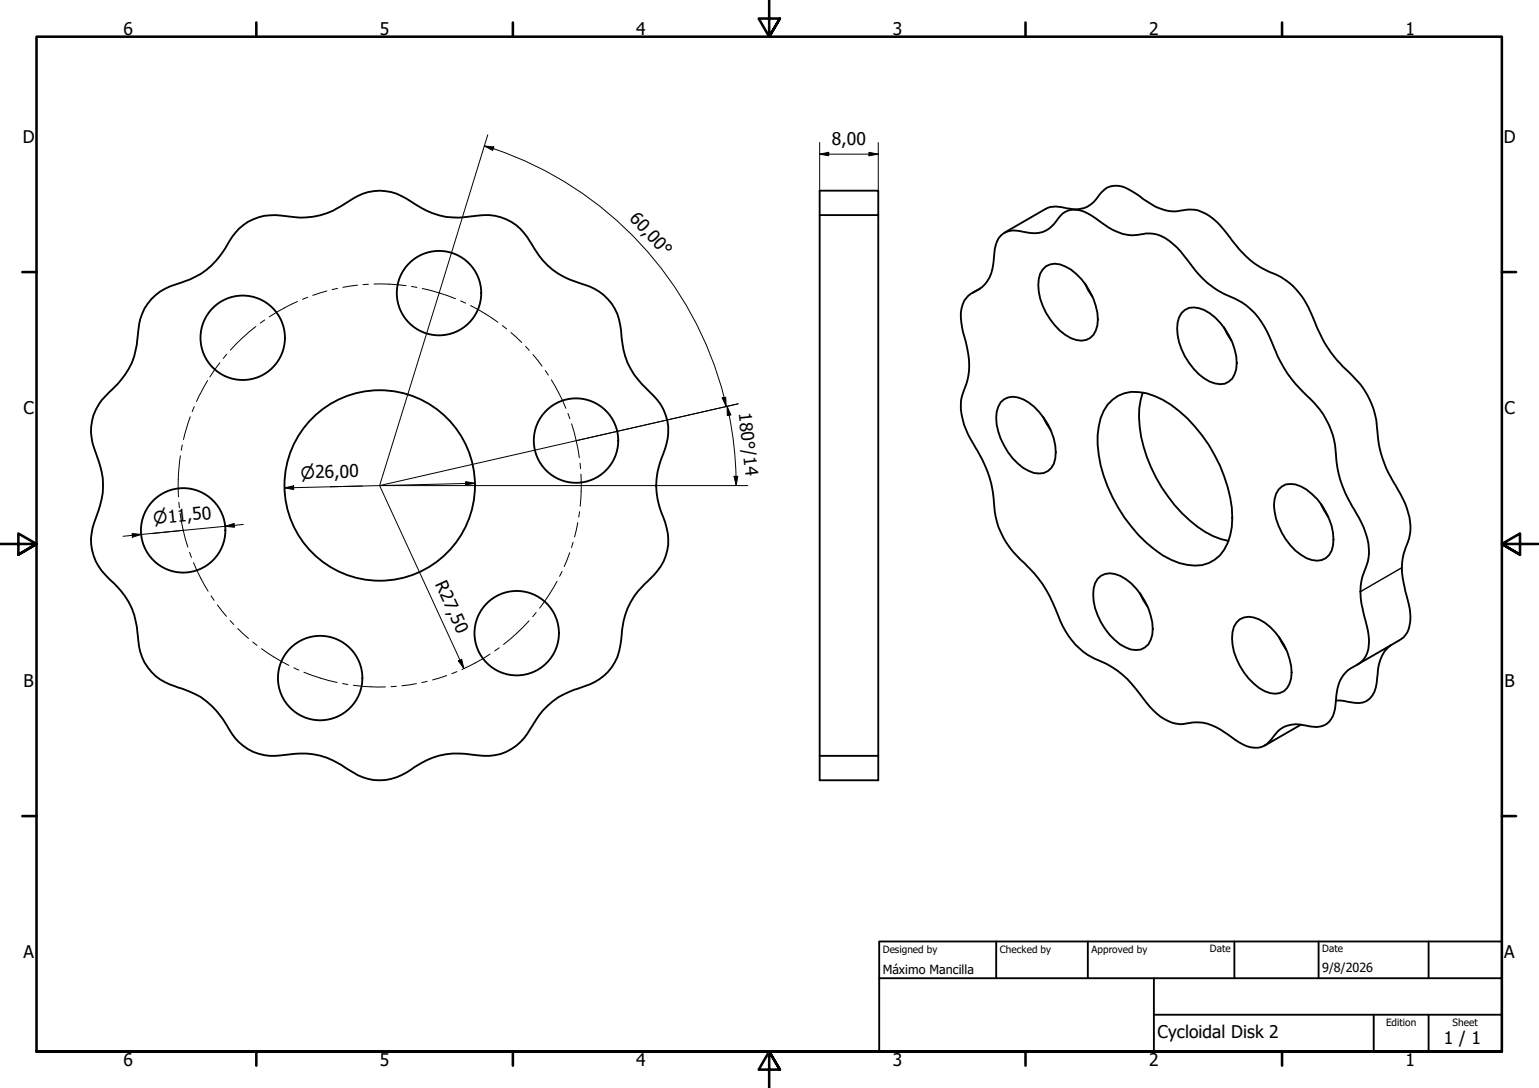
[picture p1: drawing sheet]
<svg xmlns="http://www.w3.org/2000/svg" width="420mm" height="297mm" viewBox="0 0 420 297" stroke-linecap="round" stroke-linejoin="round" font-family="sans-serif">
<!-- layer: Visible (ISO) -->
<g fill="none" stroke="#000" stroke-width=".51">
<path d="M223.8 52.1h16v160.9h-16zM223.8 58.7h16M267.7 78.7l-2.1 1.2M273.2 64.3a6.5 6.5 0 0 1 6.6-.9 7.6 7.6 0 0 0 9.1-3.8 5.6 5.6 0 0 1 8-1.4l1 .6a34.2 34.2 0 0 0 8.6 5.1 13.3 13.3 0 0 0 6.4-.2 10.4 10.4 0 0 1 8.4 3.8l1 1.1a76.6 76.6 0 0 0 7.2 8.5 33.1 33.1 0 0 0 8.7 5 20.4 20.4 0 0 1 9 11.2 36.6 36.6 0 0 0 11.4 16.5 22.6 22.6 0 0 1 6.2 15.5 32.4 32.4 0 0 0 5.4 14.7 18 18 0 0 1 3.2 13.3 22.3 22.3 0 0 0-1.9 9.8l.7 4.2a22.9 22.9 0 0 1 1.4 9.9 7.5 7.5 0 0 1-5 5.3 9.7 9.7 0 0 0-3.9 8.4l-.1 1.4a5.9 5.9 0 0 1-4.2 6.1 18.2 18.2 0 0 1-5.7-.6 7.5 7.5 0 0 0-7.5 4 5.6 5.6 0 0 1-8 1.4l-1-.6a36.3 36.3 0 0 0-8.7-5.1 17.9 17.9 0 0 0-7.2 .2 12.5 12.5 0 0 1-8.5-4.9 69.7 69.7 0 0 0-7.3-8.5 31.7 31.7 0 0 0-8.6-5 20.9 20.9 0 0 1-9.3-11.9 33.5 33.5 0 0 0-10.1-14.7 22.7 22.7 0 0 1-7.2-16.6 32.4 32.4 0 0 0-5.4-14.7 19.1 19.1 0 0 1-3.5-12.2l.2-1.1a19.9 19.9 0 0 0 1.5-12.8l-.3-1.2a22.9 22.9 0 0 1-1.3-9.9 6.5 6.5 0 0 1 4.3-5 9 9 0 0 0 4.5-7.9l.2-2.2a8.1 8.1 0 0 1 1.7-4.8zM274.2 63.5l11.3-6.5a7.6 7.6 0 0 1 5.8-.1 7.5 7.5 0 0 0 8.9-3.8 5.6 5.6 0 0 1 7.5-1.6l2.4 1.4a22.2 22.2 0 0 0 9.2 4.7l1.7 .1a10.7 10.7 0 0 1 9.4 1.4 42 42 0 0 1 7.2 8 22.4 22.4 0 0 0 10.4 7.7 20.6 20.6 0 0 1 10.6 12.4 35.3 35.3 0 0 0 10.5 15.3 22.8 22.8 0 0 1 7.1 16.8 33 33 0 0 0 5.5 14.5 19.6 19.6 0 0 1 3.3 11.6l-.3 1.7a18.8 18.8 0 0 0-1 14.3 17.6 17.6 0 0 1 .9 10.4 5.7 5.7 0 0 1-2.8 3.1l-11.3 6.6M284.7 73.6a4.6 4.6 0 0 1 6.1-.8 17.5 17.5 0 0 1 8.9 14.4 5.5 5.5 0 0 1-3.2 5.6 6.9 6.9 0 0 1-5.7-1.4 17.4 17.4 0 0 1-7.2-15.2l.4-1.5zM296.2 77.5l.9 1.8 1.2 1.7M41.3 81.6a20 20 0 0 1 9.2-4.8 20.8 20.8 0 0 0 12-10.7 14.1 14.1 0 0 1 15.9-7.1 20.9 20.9 0 0 0 16.6-3.9 13.8 13.8 0 0 1 17.3 0 20.6 20.6 0 0 0 16.6 3.9 14.3 14.3 0 0 1 16.4 7.9 20.4 20.4 0 0 0 13.4 10.6 14 14 0 0 1 10.9 13.4 20.9 20.9 0 0 0 7.8 16.1 13.9 13.9 0 0 1 3.6 17 20.1 20.1 0 0 0 0 17.1 14.3 14.3 0 0 1-.6 13.5l-3 3.5a20.5 20.5 0 0 0-7.7 15.2l-.2 1.8a13.7 13.7 0 0 1-10 12.3 22.9 22.9 0 0 0-12.3 7.8l-.8 1.2a21.8 21.8 0 0 1-6.8 8.1 14.7 14.7 0 0 1-10.7 1.5 20.4 20.4 0 0 0-16.6 4 14.1 14.1 0 0 1-17.3 0 20.6 20.6 0 0 0-16.6-4 14.1 14.1 0 0 1-15.1-5.7 28.2 28.2 0 0 0-8.5-10l-4.3-2a20 20 0 0 1-9.2-4.9 14.9 14.9 0 0 1-3.7-10.1 20.3 20.3 0 0 0-7.8-15.2 14.1 14.1 0 0 1-3.5-17 20.7 20.7 0 0 0 0-17.1 14 14 0 0 1 3.5-17 20.6 20.6 0 0 0 7.8-15.2 15.3 15.3 0 0 1 3.7-10.2zM322.6 85.5a4.2 4.2 0 0 1 4.7-1.4 14.3 14.3 0 0 1 8.2 7.5 12.8 12.8 0 0 1 1.6 10.6 4.2 4.2 0 0 1-5.4 2.5 14.6 14.6 0 0 1-8.2-7.4 13.5 13.5 0 0 1-1.6-10.6zM334.1 89.3l2.1 3.6M273.2 109.8a4.8 4.8 0 0 1 6.1-.8 17.1 17.1 0 0 1 8.8 16.1 4.6 4.6 0 0 1-7.2 3.5 17.5 17.5 0 0 1-8.9-14.5l.1-1.7zM284.7 113.8l2.1 3.5"/>
<path d="M302.4 110.5a9.8 9.8 0 0 1 10.6-3.1 27.2 27.2 0 0 1 13.2 9 40.5 40.5 0 0 1 10.2 24.9 15.6 15.6 0 0 1-3.3 10.3 9.4 9.4 0 0 1-8.9 2.6 24.3 24.3 0 0 1-13.4-8.1 42.3 42.3 0 0 1-11.1-24.7 17.6 17.6 0 0 1 2.7-10.9zM312 107.2a26.2 26.2 0 0 0 1.1 17.6 39 39 0 0 0 18.1 21.6l2.1 .8 2.1 .5M349.1 133.7a4.2 4.2 0 0 1 4.6-1.4 16.2 16.2 0 0 1 9.8 11.3 10 10 0 0 1-.7 8 4.7 4.7 0 0 1-6.1 .8 17.8 17.8 0 0 1-8.9-14.5l.6-3zM360.6 137.5l2 3.6M299.7 158a4.8 4.8 0 0 1 6.1-.8 17.8 17.8 0 0 1 8.9 14.5 5.7 5.7 0 0 1-3.2 5.6 6.9 6.9 0 0 1-5.7-1.4 17.6 17.6 0 0 1-7.2-15.3l.4-1.4zM311.2 162l.9 1.8 1.1 1.7M337.6 170a4.7 4.7 0 0 1 6.1-.9 17.1 17.1 0 0 1 8.8 16.1 4.4 4.4 0 0 1-5.8 4 15.5 15.5 0 0 1-9.1-9.4 12.6 12.6 0 0 1-.7-8.7zM349.1 173.8l2.1 3.6M379.7 176.1a10.2 10.2 0 0 0-3.6 8l-.1 .9a7.1 7.1 0 0 1-3 6.4 9.7 9.7 0 0 1-6 0l-2.3-.2M355.2 197.9l-10 5.7M223.8 206.4h16"/>
<circle cx="66.3" cy="92.2" r="11.5"/>
<circle cx="119.9" cy="80" r="11.5"/>
<circle cx="103.7" cy="132.5" r="26"/>
<circle cx="157.3" cy="120.3" r="11.5"/>
<circle cx="50" cy="144.8" r="11.5"/>
<circle cx="141.1" cy="172.9" r="11.5"/>
<circle cx="87.4" cy="185.1" r="11.5"/>
</g>
<!-- layer: Visible Narrow (ISO) -->
<path d="M382.7 155l-11.3 6.5" fill="none" stroke="#000" stroke-width=".38"/>
<!-- layer: Border (ISO) -->
<g fill="none" stroke="#000" stroke-width=".7">
<path d="M70 6.1v3.9M140 6.1v3.9M210 0v10l-2.9-4.9h5.8l-2.9 4.9 2.9-4.9M280 6.1v3.9M350 6.1v3.9M6.1 74.3h3.9M410 74.3h3.9M0 148.5h10l-5-2.8v5.7l5-2.9-5 2.9M420 148.5h-10l5-2.8v5.7l-5-2.9 5 2.9M6.1 222.8h3.9M410 222.8h3.9M10 287.1v-277.1h400v277.1h-400h400"/>
<path d="M70 287.1v3.8M140 287.1v3.8M212.9 292l-2.9-4.9 2.9 4.9h-5.8l2.9-4.9v9.9M280 287.1v3.8M350 287.1v3.8"/>
</g>
<!-- layer: Title (ISO) -->
<path d="M240 257h170v30.1h-170zM272 257v10.1M297 257v10.1M337 257v10.1M360 257v10.1M390 257v10.1M240 267.1h170M315 277h95M315 267.1v20M375 277v10.1M390 277v10.1" fill="none" stroke="#000" stroke-width=".51"/>
<!-- layer: Sketch Geometry (ISO) -->
<path d="M119.9 80l-16.3 52.6h55.1M157.3 120.3l-53.7 12.3" fill="none" stroke="#000" stroke-width=".27"/>
<!-- layer: Dimension (ISO) -->
<g fill="none" stroke="#000" stroke-width=".27">
<path d="M132.3 39.9l2.5 .2-.3 1zM132.3 39.9l2.3 .7M133.2 36.8l-13.3 43.2M223.8 38.9v13.2M239.8 38.9v13.2M134.7 40.6a97.1 97.1 0 0 1 63 67.9M223.8 42.1l2.5-.5v.9zM223.8 42.1h16M237.2 41.6l2.6 .5-2.6 .4zM197.2 108.6l.9-.2 .1 2.6zM197.7 108.5l.5 2.5M198.5 110.9l1 2.4-.9 .2z"/>
<path d="M198.5 110.9l.6 2.4M199.1 113.3l1.3 9 .6 10.3M201.6 110.2l-44.3 10.1M77.7 133.2l2.4-.6 .1 1.1zM98.9 132.7l-8.7 .2M103.6 132.6l23 49.9M127.1 131.5l2.6 .4-2.6 .5zM129.7 131.9l-52 1.3M158.7 132.6h45.5M200.4 130h1l-.4 2.6zM36.1 145.7l2.5 .2-2.5 .8zM50.2 144.8l-8.7 .9"/>
<path d="M61.5 143.7l2.4-.8 .1 1zM66.4 143.2l-32.8 3.2M125.2 180.5l.8-.5 .6 2.5z"/>
</g>
<path d="M132.3 39.9l2.5 .2-.3 1zM223.8 42.1l2.5-.5v.9zM237.2 41.6l2.6 .5-2.6 .4zM197.2 108.6l.9-.2 .1 2.6zM198.5 110.9l1 2.4-.9 .2zM77.7 133.2l2.4-.6 .1 1.1zM127.1 131.5l2.6 .4-2.6 .5zM200.4 130h1l-.4 2.6zM36.1 145.7l2.5 .2-2.5 .8zM61.5 143.7l2.4-.8 .1 1zM125.2 180.5l.8-.5 .6 2.5z" fill="#000"/>
<!-- layer: Centerline (ISO) -->
<g fill="none" stroke="#000" stroke-width=".27">
<path d="M89.2 79.4l-3.8 1.2M92.2 78.7l-1.5 .4M97.6 77.9l-4 .5M100.6 77.6l-1.5 .1M102.1 77.5l4.7 .1 4.1 .4M112.3 78.2l1.5 .3M115.3 78.8l4.6 1.2 4.5 1.6M60 99l-2.7 3.9M61.9 96.7l-1 1.2M66.2 92.2l-3.3 3.4M69.9 89.1l-3.7 3.1M72.3 87.4l-1.2 .8"/>
<path d="M81.2 82.3l-4.2 2.1-3.5 2.1M84 81.2l-1.4 .5M125.7 82.1l1.4 .7M128.5 83.4l3.5 2 3.9 2.6M137.1 88.9l1.2 .9M139.5 90.8l2.9 2.7M143.5 94.6l1 1.1M145.5 96.8l2.5 3.2M51.9 113.8l-1.8 6.2M53 111l-.5 1.4M56.7 103.9l-3.1 5.7M148.9 101.2l.8 1.2"/>
<path d="M150.5 103.7l2.3 4.1 1.7 3.7M155.1 112.9l.5 1.4M156.1 115.7l1.2 4.6 .9 4.7M48.8 137.1l.2 1.5M49.2 124.4l-.5 5.7v5.5M49.8 121.5l-.3 1.4M158.2 139.7l-.2 1.5M158.3 126.5l.2 1.5M158.6 129.5l.1 4-.3 4.7M49.2 140.1l.8 4.7 1.3 4.6M51.8 150.8l.5 1.4M52.8 153.6l1.7 3.7 2.3 4.1"/>
<path d="M152.1 158.7l-2.4 4-2.4 3.3M153.4 156l-.6 1.4M155.5 150.9l-1.4 3.7M156.5 148l-.5 1.5M157.7 142.7l-.8 3.9M57.6 162.7l.9 1.2M59.3 165.1l2.5 3.2M62.8 169.4l1 1.1M64.9 171.6l2.9 2.7M69 175.3l1.2 .9M71.4 177.1l3.9 2.6 3.6 2M133.8 178.6l-3.5 2.1-4.2 2.1"/>
<path d="M136.3 176.9l-1.3 .8M144.4 169.5l-3.3 3.4-3.6 3.1M146.4 167.2l-1 1.2M80.2 182.3l1.4 .6M83 183.5l4.4 1.6 4.6 1.2M93.5 186.6l1.5 .3M96.5 187.1l4 .4h4.7M108.2 187.4l-1.5 .1M113.7 186.6l-4 .6M116.6 186l-1.4 .3M121.9 184.4l-3.8 1.2M124.7 183.4l-1.4 .5"/>
</g>
<g font-size="4.8">
<text x="33.7" y="9.6">6</text>
<text x="103.7" y="9.6">5</text>
<text x="173.7" y="9.6">4</text>
<text x="243.7" y="9.6">3</text>
<text x="313.7" y="9.6">2</text>
<text x="383.7" y="9.6">1</text>
<text x="6.2" y="38.9">D</text>
<text x="227.1" y="39.7">8,00</text>
<text x="410.5" y="38.9">D</text>
<text x="171.7" y="59.7" transform="rotate(47 171.7 59.7)">60,00°</text>
<text x="6.4" y="113.1">C</text>
<text x="201.7" y="112.8" transform="rotate(84 201.7 112.8)">180°/14</text>
<text x="410.7" y="113.1">C</text>
<text x="118.7" y="159.6" transform="rotate(65 118.7 159.6)">R27,50</text>
<text x="6.4" y="187.4">B</text>
<text x="410.7" y="187.4">B</text>
<text x="6.4" y="261.7">A</text>
<text x="410.7" y="261.7">A</text>
<text x="316" y="283.4">Cycloidal Disk 2</text>
<text x="394.2" y="285">1 / 1</text>
<text x="33.7" y="290.9">6</text>
<text x="103.7" y="290.9">5</text>
<text x="173.7" y="290.9">4</text>
<text x="243.7" y="290.9">3</text>
<text x="313.7" y="290.9">2</text>
<text x="383.7" y="290.9">1</text>
</g>
<g font-size="4.6">
<text x="82.2" y="130.7" transform="rotate(-1 82.2 130.7)">⌀26,00</text>
<text x="42" y="143.2" transform="rotate(-6 42 143.2)">⌀11,50</text>
</g>
<g font-size="3.4">
<text x="241" y="266">Máximo Mancilla</text>
<text x="361" y="265.5">9/8/2026</text>
</g>
<g font-size="2.7">
<text x="241" y="260.1">Designed by</text>
<text x="273" y="260.1">Checked by</text>
<text x="298" y="260.1">Approved by</text>
<text x="330.3" y="260">Date</text>
<text x="361" y="260">Date</text>
<text x="378.4" y="280.1">Edition</text>
<text x="396.6" y="280.1">Sheet</text>
</g>
</svg>
